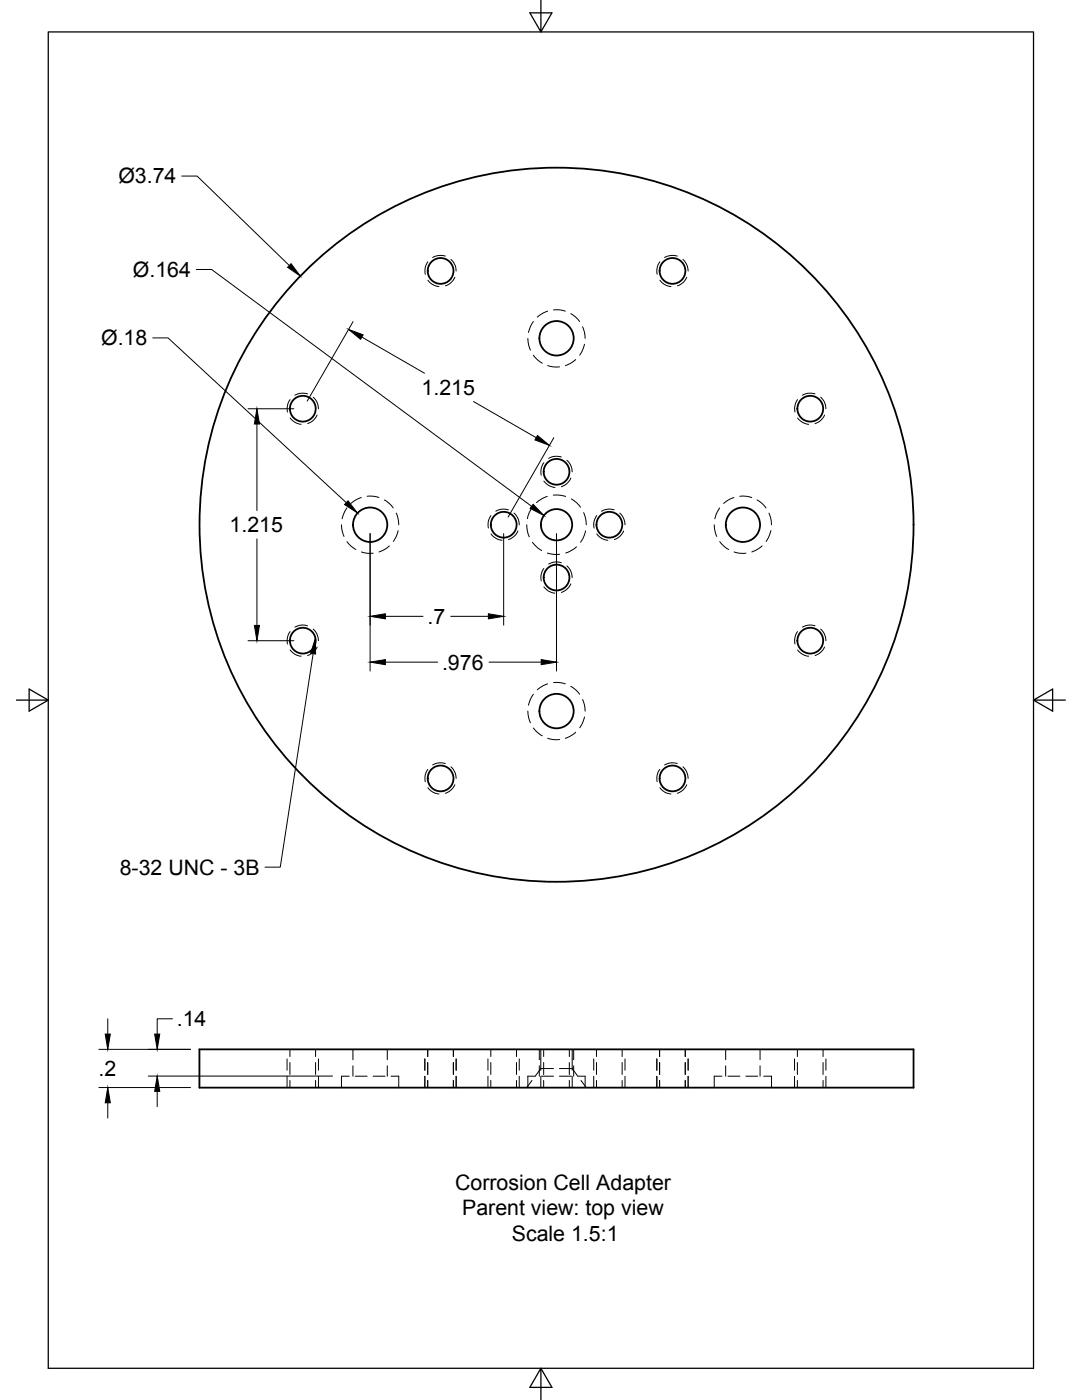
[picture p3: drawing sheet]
<svg xmlns="http://www.w3.org/2000/svg" width="216mm" height="279mm" viewBox="0 0 216 279" stroke-linecap="round" stroke-linejoin="round" font-family="sans-serif">
<!-- layer: Visible -->
<g fill="none" stroke="#000" stroke-width=".36">
<path d="M39.8 209.4h142.5v7.7h-142.5z"/>
<circle cx="87.9" cy="54.1" r="2.57"/>
<circle cx="134.2" cy="54.1" r="2.57"/>
<circle cx="111.1" cy="67.5" r="3.4"/>
<circle cx="60.4" cy="81.6" r="2.57"/>
<circle cx="111.1" cy="94.2" r="2.57"/>
<circle cx="161.7" cy="81.6" r="2.57"/>
<circle cx="73.9" cy="104.7" r="3.4"/>
<circle cx="100.5" cy="104.7" r="2.57"/>
<circle cx="111" cy="104.7" r="71.3"/>
<circle cx="111.1" cy="115.3" r="2.57"/>
<circle cx="111.1" cy="104.7" r="3.1"/>
<circle cx="121.6" cy="104.7" r="2.57"/>
<circle cx="148.3" cy="104.7" r="3.4"/>
<circle cx="60.4" cy="127.9" r="2.57"/>
<circle cx="161.7" cy="127.9" r="2.57"/>
<circle cx="87.9" cy="155.4" r="2.57"/>
<circle cx="111.1" cy="141.9" r="3.4"/>
<circle cx="134.2" cy="155.4" r="2.57"/>
</g>
<!-- layer: Hidden -->
<g fill="none" stroke="#000" stroke-width=".2">
<path d="M105.3 67.5l.2 1.4 .3 1M106.4 64.2l-.4 .7-.5 1.5M106.4 70.9l.9 .9 .9 .7M109.3 62.1l-.9 .4-1.2 .8M109.3 73l1 .2h1.4M110.4 61.8h1.3l1.1 .3M113.9 62.6l.9 .6 .9 1M114.9 71.8l-1.2 .8-.9 .4M116.2 65.2l.4 1 .2 1.3M116.6 68.7l-.5 1.5-.4 .7M72.1 99.3l-.9 .4-1.2 .8M73.3 99h1.2l1.1 .3"/>
<path d="M76.7 99.8l.9 .6 .9 1M109.2 99.1l-1.3 .6-.8 .6M110.4 98.8h1.5l1 .3M114 99.6l1.1 .7 .7 .9M146.5 99.3l-.9 .4-1.2 .8M147.6 99h1.3l1.1 .3M151.1 99.8l.9 .6 .8 1M68.1 104.7l.2 1.4 .3 1M69.2 101.4l-.4 .7-.5 1.4M69.2 108.1l.9 .9 .9 .7M72.1 110.2l1.1 .2h1.3M77.7 108.9l-1.2 .9-.9 .4"/>
<path d="M79.1 102.4l.3 1 .2 1.3M79.4 105.9l-.2 .8-.7 1.4M105.1 104.7l.1 1.1 .4 1.3M106.2 101.2l-.6 1.1-.4 1.2M106.2 108.2l1.1 1.1 .8 .6M109.2 110.4l1.3 .2h1.2M115 109.1l-1.1 .8-1 .5M116.5 102.3l.3 1 .2 1.4M116.8 105.9l-.5 1.5-.5 .8M142.5 104.7l.2 1.4 .3 1M143.6 101.4l-.7 1.3-.3 .8M143.6 108.1l.8 .9 1 .7"/>
<path d="M146.5 110.2l1 .2h1.3M152.1 108.9l-1.2 .9-.9 .4M153.4 102.4l.4 1 .1 1.3M153.8 105.9l-.5 1.5-.4 .7M106.4 138.6l-.4 .7-.5 1.4M109.3 136.5l-.9 .3-1.2 .9M110.4 136.2h1.3l1.1 .3M113.9 137l.9 .6 .9 1M116.2 139.6l.4 .9 .2 1.4M105.3 141.9l.2 1.4 .3 1M106.4 145.3l.9 .9 .9 .7M109.3 147.3l1 .3h1.4"/>
<path d="M114.9 146.1l-1.2 .9-.9 .3M116.6 143.1l-.5 1.5-.4 .6M57.8 209.4v1.5M57.8 212v2.4M57.8 215.6v1.5M63 209.4v1.5M63 212v2.4M63 215.6v1.5M69.7 214.8h-1.6v2.3M70.4 209.4v2.1M70.4 212.7v2.1M70.9 214.8h2.4"/>
<path d="M74.4 214.8h2.4M77.3 209.4v2.1M77.3 212.7v2.1M78 214.8h1.6v2.3M85.3 209.4v1.5M85.3 212v2.4M85.3 215.6v1.5M90.5 209.4v1.5M90.5 212v2.4M90.5 215.6v1.5M97.9 209.4v1.5M97.9 212v2.4"/>
<path d="M97.9 215.6v1.5M103.1 209.4v1.5M103.1 212v2.4M103.1 215.6v1.5M106.2 215.6l-1.1 1.5M106.9 214.8h-1.6v2.3M107.6 209.4v2.1M107.6 212.7v2.1M107.9 209.4v1.9M108.1 214.8h2.3M108.5 209.4v1.5M108.5 212v2.4"/>
<path d="M108.5 215.6v1.5M110.4 213.3h-2.5l-1 1.4M111.6 213.3h2.6l1 1.4M111.6 214.8h2.4M113.6 209.4v1.5M113.6 212v2.4M113.6 215.6v1.5M114.2 209.4v1.9M114.5 209.4v2.1M114.5 212.7v2.1M115.2 214.8h1.6v2.3M115.9 215.6l1.1 1.5"/>
<path d="M119 209.4v1.5M119 212v2.4M119 215.6v1.5M124.1 209.4v1.5M124.1 212v2.4M124.1 215.6v1.5M131.6 209.4v1.5M131.6 212v2.4M131.6 215.6v1.5M136.7 209.4v1.5M136.7 212v2.4M136.7 215.6v1.5"/>
<path d="M144.1 214.8h-1.6v2.3M144.8 209.4v2.1M144.8 212.7v2.1M145.2 214.8h2.4M148.8 214.8h2.4M151.7 209.4v2.1M151.7 212.7v2.1M152.4 214.8h1.5v2.3M159.1 209.4v1.5M159.1 212v2.4M159.1 215.6v1.5M164.2 209.4v1.5"/>
<path d="M164.2 212v2.4M164.2 215.6v1.5"/>
</g>
<!-- layer: Hidden Narrow -->
<g fill="none" stroke="#000" stroke-width=".2">
<path d="M85.4 52.3l-.1 .1a2.98 2.98 0 0 0-.4 2.3M85.4 55.9l.2 .3a3.2 3.2 0 0 0 2 1M88.9 51.1l-.6-.1a3.1 3.1 0 0 0-2 .4M90 51.8h.1a3.2 3.2 0 0 1 .9 2.3M90.8 55.3l-.1 .2a2.97 2.97 0 0 1-1.8 1.5M131.7 52.3l-.1 .1a3.1 3.1 0 0 0-.5 2.3M131.7 55.9l.1 .3a3 3 0 0 0 2.1 1M135.1 51.1l-1.1-.1-1.4 .4M136.3 51.8h.1a3.2 3.2 0 0 1 .9 2.3M137 55.3l-.1 .2a2.97 2.97 0 0 1-1.7 1.5M57.9 79.8l-.1 .1a3.2 3.2 0 0 0-.4 2.3M61.4 78.6l-.6-.1a2.98 2.98 0 0 0-2 .4"/>
<path d="M62.5 79.3h.1a2.98 2.98 0 0 1 .9 2.3M159.2 79.8l-.2 .1a3.2 3.2 0 0 0-.4 2.3M162.6 78.6l-.5-.1a2.91 2.91 0 0 0-2 .4M163.7 79.3h.1a2.98 2.98 0 0 1 1 2.3M57.9 83.4l.2 .3a3 3 0 0 0 2 1M63.3 82.8l-.1 .2a3.1 3.1 0 0 1-1.8 1.5M108.5 92.4l-.1 .1a3.2 3.2 0 0 0-.4 2.3M108.5 96l.2 .2a3 3 0 0 0 2 1.1M112 91.2l-.6-.1a2.91 2.91 0 0 0-1.9 .4M113.1 91.9h.1a2.98 2.98 0 0 1 1 2.3M113.9 95.4l-.1 .2a3.1 3.1 0 0 1-1.8 1.5M159.2 83.4l.1 .3a3.2 3.2 0 0 0 2.1 1"/>
<path d="M164.5 82.8l-.1 .2a3.1 3.1 0 0 1-1.8 1.5M98 102.9l-.1 .2a2.92 2.92 0 0 0-.4 2.3M98 106.6l.1 .2a3.2 3.2 0 0 0 2.1 1M101.5 101.7h-.1a3.1 3.1 0 0 0-2.5 .3M102.6 102.4l.1 .1a3.2 3.2 0 0 1 .9 2.2M103.3 106v.2a2.97 2.97 0 0 1-1.8 1.5M108.5 113.5l-.1 .1a3.2 3.2 0 0 0-.4 2.3M108.5 117.1l.2 .2a2.9 2.9 0 0 0 2 1.1M112 112.3h-.1a3.1 3.1 0 0 0-2.4 .3M113.1 112.9l.1 .1a3.1 3.1 0 0 1 1 2.3M113.9 116.5l-.7 1-1.2 .7M119.1 102.9l-.1 .2a3 3 0 0 0-.5 2.3"/>
<path d="M119.1 106.6l.2 .2a3.2 3.2 0 0 0 2 1M122.6 101.7h-.2a3.1 3.1 0 0 0-2.4 .3M123.7 102.4l.1 .1a3.2 3.2 0 0 1 .9 2.2M124.4 106v.2a2.97 2.97 0 0 1-1.8 1.5M57.9 126l-.1 .2a3.2 3.2 0 0 0-.4 2.3M57.9 129.7l.2 .2a2.9 2.9 0 0 0 2 1.1M61.4 124.9h-.1a3.1 3.1 0 0 0-2.5 .3M62.5 125.5l.1 .1a3.1 3.1 0 0 1 .9 2.3M63.3 129.1l-.7 1-1.2 .7M159.2 126l-.2 .2a3.2 3.2 0 0 0-.4 2.3M159.2 129.7l.1 .2a3 3 0 0 0 2.1 1.1M162.6 124.9h-.1a3.1 3.1 0 0 0-2.4 .3"/>
<path d="M163.7 125.5l.1 .1a3.1 3.1 0 0 1 1 2.3M164.5 129.1l-.7 1-1.2 .7M85.4 153.5l-.1 .2a2.92 2.92 0 0 0-.4 2.3M85.4 157.2l.2 .2a3 3 0 0 0 2 1.1M88.9 152.4h-.1a3.1 3.1 0 0 0-2.5 .3M90 153l.1 .1a3.2 3.2 0 0 1 .9 2.3M90.8 156.6l-.1 .2a3.1 3.1 0 0 1-1.8 1.5M131.7 153.5l-.1 .2a3 3 0 0 0-.5 2.3M131.7 157.2l.1 .2a2.89 2.89 0 0 0 2.1 1.1M135.1 152.4h-.1a3.1 3.1 0 0 0-2.4 .3M136.3 153l.1 .1a3.2 3.2 0 0 1 .9 2.3M137 156.6l-.1 .2a3.1 3.1 0 0 1-1.7 1.5"/>
<path d="M57.3 211.3v2.3M57.3 214.8v2.3M63.5 211.3v2.3M63.5 214.8v2.3M84.8 211.3v2.3M84.8 214.8v2.3M91 211.3v2.3M91 214.8v2.3M97.4 211.3v2.3M97.4 214.8v2.3M103.6 211.3v2.3M103.6 214.8v2.3"/>
<path d="M107.9 211.3v2.3M107.9 214.8v2.3M114.2 211.3v2.3M114.2 214.8v2.3M118.5 211.3v2.3M118.5 214.8v2.3M124.7 211.3v2.3M124.7 214.8v2.3M131.1 211.3v2.3M131.1 214.8v2.3M137.3 211.3v2.3M137.3 214.8v2.3"/>
<path d="M158.5 211.3v2.3M158.5 214.8v2.3M164.8 211.3v2.3M164.8 214.8v2.3"/>
</g>
<!-- layer: Border -->
<path d="M9.6 6.4h196.6v266.7h-196.6zM107.9 0v6.4l-2.2-3.8h4.4l-2.2 3.8M3.3 139.7h6.3l-3.8-2.2v4.4l3.8-2.2M206.2 139.7l3.8 2.2v-4.4l-3.8 2.2h6.4M107.9 273.1l2.2 3.8h-4.4l2.2-3.8v6.3" fill="none" stroke="#000" stroke-width=".25"/>
<!-- layer: Dimensions -->
<g fill="none" stroke="#000" stroke-width=".2">
<path d="M36.3 35.1h3l18.4 17.9M39.2 53.8h3l63.9 47.2M30.5 67.4h3l35.6 32.9M70.4 64.2l-9.1 15.9M72.2 67.3l12.5 7.2M49.5 81.6h9.1M51.3 84.6v17.3M94.5 80.1l12.5 7.3M110.5 87.4l-9.1 15.8M51.3 107.5v17.3M73.9 106.5v27.4M100.5 106.5v18.3"/>
<path d="M111 106.5v27.4M49.5 127.9h9.1M76.9 132.1h10.4M76.9 123h7.5M89.9 123h7.6M97.6 132.1h10.4M19.7 209.4h18.3M19.7 217h18.3M21.5 203.3v3.1M29.6 214.8h36.8M31.4 217.8v3.1M34.4 203.3h-3v3.1"/>
<path d="M21.5 220.1v3"/>
</g>
<g fill="#000" stroke="#000" stroke-width=".2">
<path d="M58.1 52.6l1.8 2.5-2.5-1.8zM69.6 65.7l2.9 1.1-.6 .9zM51.3 81.6l.5 3h-1zM69.4 99.9l1.9 2.5-2.6-1.7zM107.3 86.9l2.3 2-2.9-1.1zM106.4 100.6l2.1 2.3-2.7-1.4zM50.8 124.8h1l-.5 3.1zM73.9 132.1l3-.5v1.1zM73.9 123l3-.5v1zM97.5 122.5l3 .5-3 .5zM108 131.6l3 .5-3 .6zM21 206.4h1l-.5 3z"/>
<path d="M31.4 214.8l.5 3h-1zM30.9 206.4h1l-.5 3zM21.5 217l.5 3.1h-1z"/>
</g>
<!-- layer: Annotations -->
<path d="M62.9 127.4l.1 3.1-1-.1z" fill="#000" stroke="#000" stroke-width=".2"/>
<path d="M62.5 130.5l-6.6 42.6h-3" fill="none" stroke="#000" stroke-width=".2"/>
<g font-size="4.3">
<text x="23.6" y="36.6">Ø3.74</text>
<text x="26.5" y="55.2">Ø.164</text>
<text x="20.2" y="68.9">Ø.18</text>
<text x="84.1" y="78.8">1.215</text>
<text x="45.8" y="106.2">1.215</text>
<text x="85.3" y="124.5">.7</text>
<text x="88.2" y="133.6">.976</text>
<text x="23.9" y="174.6">8-32 UNC - 3B</text>
<text x="35.3" y="204.9">.14</text>
<text x="19.7" y="214.8">.2</text>
<text x="90.8" y="237.5">Corrosion Cell Adapter</text>
<text x="92.2" y="242.5">Parent view: top view</text>
<text x="102.1" y="247.7">Scale 1.5:1</text>
</g>
</svg>
